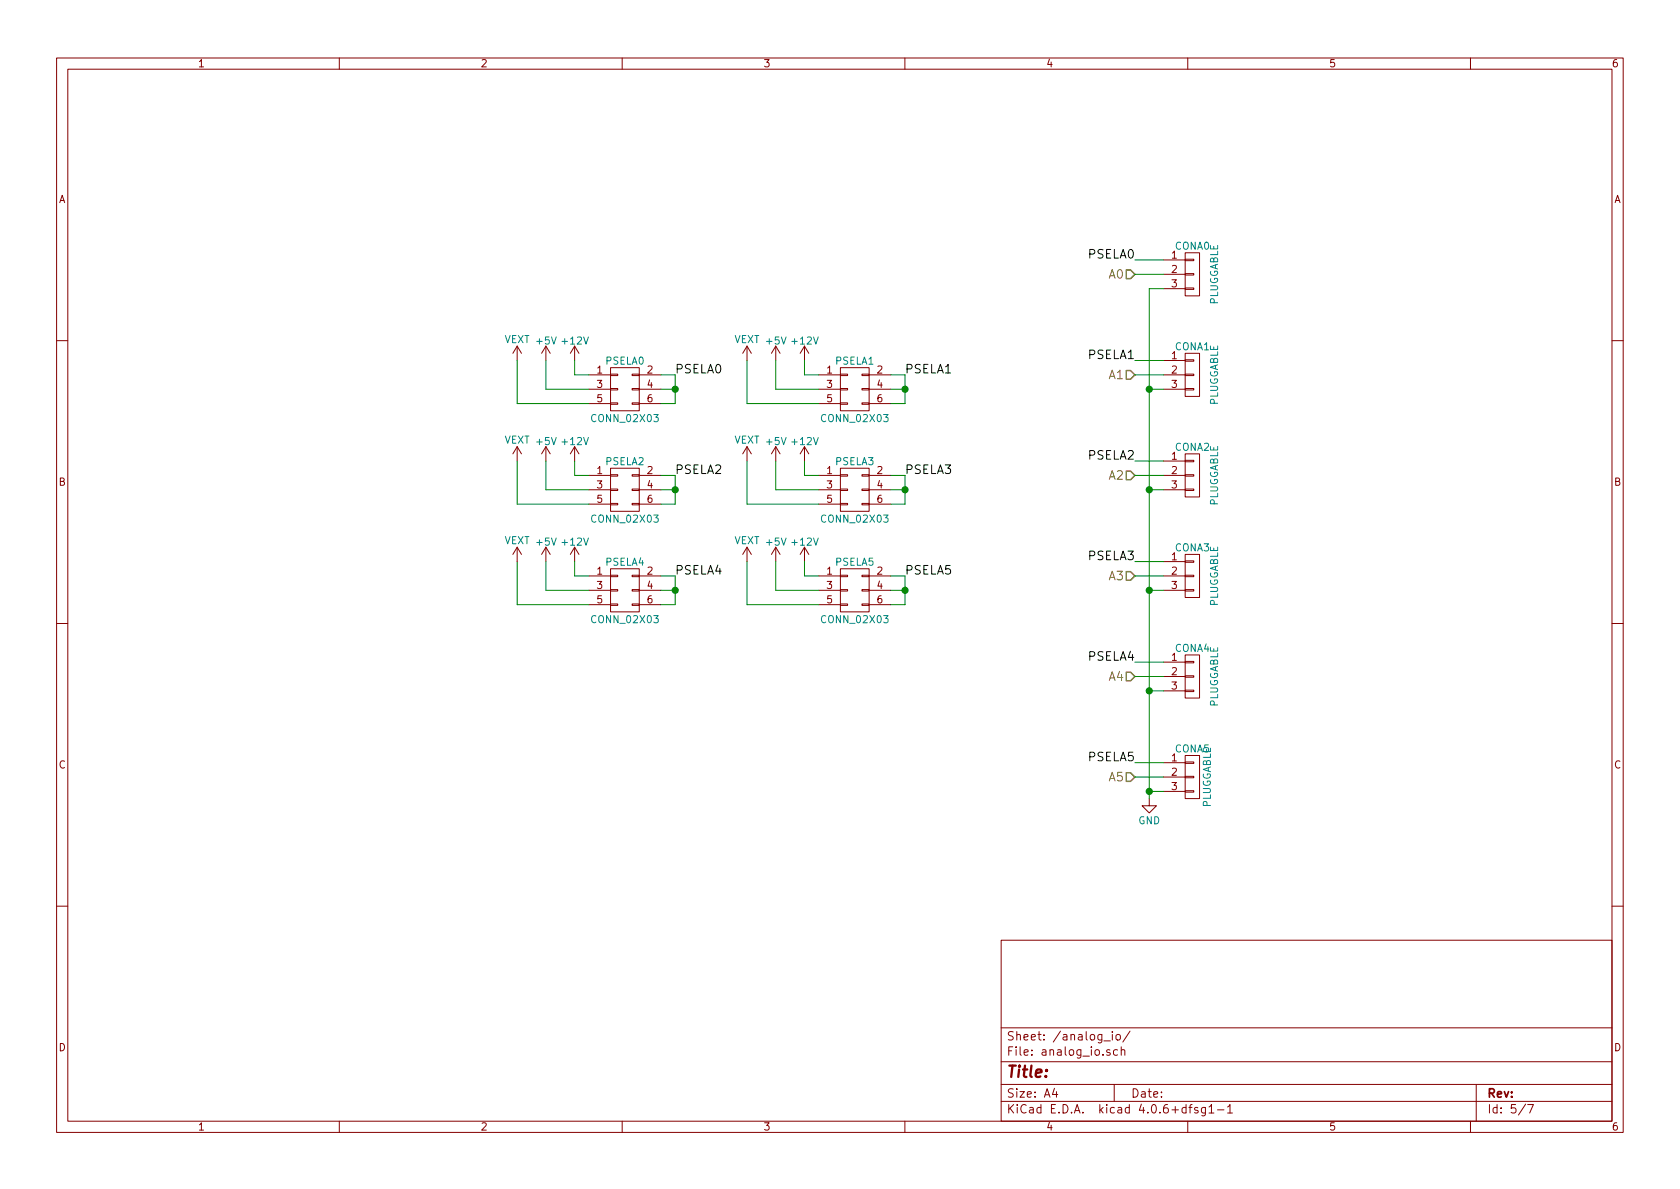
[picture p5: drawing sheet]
<svg xmlns="http://www.w3.org/2000/svg" width="297mm" height="210mm" viewBox="0 0 297 210" stroke-linecap="round" stroke-linejoin="round" font-family="sans-serif">
<g fill="none" stroke="#840000" stroke-width=".18">
<path d="M10 10.3h277v189.9h-277zM12 12.2h273v186.1h-273zM60 10.3v1.9M110 10.3v1.9M160 10.3v1.9M210 10.3v1.9M260 10.3v1.9M205.7 46h3.8M205.7 48.5h3.8M205.7 51h3.8M209.5 50.9h1.6v.3h-1.6zM209.5 48.4h1.6v.2h-1.6z"/>
<path d="M209.5 45.8h1.6v.3h-1.6zM209.5 44.7h2.6v7.6h-2.6zM10 60.2h2M91.4 61.2l-.7 1.3M91.4 61.2v2.5M91.4 79v2.5M91.4 61.2l.8 1.3M91.4 79l-.7 1.3M91.4 79l.8 1.3M96.5 61.2l-.7 1.3M96.5 61.2v2.5M96.5 79v2.5"/>
<path d="M96.5 61.2l.8 1.3M96.5 79l-.7 1.3M96.5 79l.8 1.3M101.6 61.2l-.8 1.3M101.6 61.2v2.5M101.6 79v2.5M101.6 61.2l.8 1.3M101.6 79l-.8 1.3M101.6 79l.8 1.3M104.1 66.3h3.8M104.1 68.8h3.8M104.1 71.4h3.8"/>
<path d="M107.9 71.2h1.3v.3h-1.3zM107.9 68.7h1.3v.3h-1.3zM107.9 66.2h1.3v.2h-1.3zM107.9 65h5.1v7.6h-5.1zM111.8 71.2h1.2v.3h-1.2zM111.8 68.7h1.2v.3h-1.2zM111.8 66.2h1.2v.2h-1.2zM113 66.3h3.8M113 68.8h3.8M113 71.4h3.8M132.1 61.2v2.5M132.1 79v2.5"/>
<path d="M132.1 61.2l-.8 1.3M132.1 61.2l.7 1.3M132.1 79l-.8 1.3M132.1 79l.7 1.3M137.2 61.2l-.8 1.3M137.2 61.2v2.5M137.2 79v2.5M137.2 61.2l.7 1.3M137.2 79l-.8 1.3M137.2 79l.7 1.3M142.2 61.2l-.7 1.3M142.2 61.2v2.5"/>
<path d="M142.2 79v2.5M142.2 61.2l.8 1.3M142.2 79l-.7 1.3M142.2 79l.8 1.3M144.8 66.3h3.8M144.8 68.8h3.8M144.8 71.4h3.8M148.6 71.2h1.3v.3h-1.3zM148.6 68.7h1.3v.3h-1.3zM148.6 66.2h1.3v.2h-1.3zM148.6 65h5.1v7.6h-5.1zM152.4 71.2h1.3v.3h-1.3z"/>
<path d="M152.4 68.7h1.3v.3h-1.3zM152.4 66.2h1.3v.2h-1.3zM153.7 66.3h3.8M153.7 68.8h3.8M153.7 71.4h3.8M205.7 63.7h3.8M205.7 66.3h3.8M205.7 68.8h3.8M209.5 68.7h1.6v.3h-1.6zM209.5 66.2h1.6v.2h-1.6zM209.5 63.6h1.6v.3h-1.6zM209.5 62.5h2.6v7.6h-2.6z"/>
<path d="M285 60.2h2M91.4 96.8v2.5M91.4 96.8l-.7 1.2M91.4 96.8l.8 1.2M96.5 96.8v2.5M96.5 96.8l-.7 1.2M96.5 96.8l.8 1.2M101.6 96.8v2.5M101.6 96.8l-.8 1.2M101.6 96.8l.8 1.2M104.1 84.1h3.8M104.1 86.6h3.8"/>
<path d="M104.1 89.1h3.8M107.9 89h1.3v.3h-1.3zM107.9 86.5h1.3v.2h-1.3zM107.9 83.9h1.3v.3h-1.3zM107.9 82.8h5.1v7.6h-5.1zM111.8 89h1.2v.3h-1.2zM111.8 86.5h1.2v.2h-1.2zM111.8 83.9h1.2v.3h-1.2zM113 84.1h3.8M113 86.6h3.8M113 89.1h3.8M132.1 96.8l-.8 1.2"/>
<path d="M132.1 96.8v2.5M132.1 96.8l.7 1.2M137.2 96.8v2.5M137.2 96.8l-.8 1.2M137.2 96.8l.7 1.2M142.2 96.8v2.5M142.2 96.8l-.7 1.2M142.2 96.8l.8 1.2M144.8 84.1h3.8M144.8 86.6h3.8M144.8 89.1h3.8M148.6 89h1.3v.3h-1.3z"/>
<path d="M148.6 86.5h1.3v.2h-1.3zM148.6 83.9h1.3v.3h-1.3zM148.6 82.8h5.1v7.6h-5.1zM152.4 89h1.3v.3h-1.3zM152.4 86.5h1.3v.2h-1.3zM152.4 83.9h1.3v.3h-1.3zM153.7 84.1h3.8M153.7 86.6h3.8M153.7 89.1h3.8M205.7 81.5h3.8M205.7 84.1h3.8M205.7 86.6h3.8"/>
<path d="M205.7 99.3h3.8M209.5 86.5h1.6v.2h-1.6zM209.5 83.9h1.6v.3h-1.6zM209.5 81.4h1.6v.3h-1.6zM209.5 80.3h2.6v7.6h-2.6zM209.5 99.2h1.6v.2h-1.6zM209.5 98h2.6v7.7h-2.6zM10 110.3h2M104.1 101.8h3.8M104.1 104.4h3.8M104.1 106.9h3.8M107.9 106.8h1.3v.3h-1.3z"/>
<path d="M107.9 104.3h1.3v.2h-1.3zM107.9 101.7h1.3v.3h-1.3zM107.9 100.6h5.1v7.6h-5.1zM111.8 106.8h1.2v.3h-1.2zM111.8 104.3h1.2v.2h-1.2zM111.8 101.7h1.2v.3h-1.2zM113 101.8h3.8M113 104.4h3.8M113 106.9h3.8M144.8 101.8h3.8M144.8 104.4h3.8M144.8 106.9h3.8"/>
<path d="M148.6 106.8h1.3v.3h-1.3zM148.6 104.3h1.3v.2h-1.3zM148.6 101.7h1.3v.3h-1.3zM148.6 100.6h5.1v7.6h-5.1zM152.4 106.8h1.3v.3h-1.3zM152.4 104.3h1.3v.2h-1.3zM152.4 101.7h1.3v.3h-1.3zM153.7 101.8h3.8M153.7 104.4h3.8M153.7 106.9h3.8M205.7 101.8h3.8M205.7 104.4h3.8"/>
<path d="M205.7 117.1h3.8M205.7 119.6h3.8M209.5 104.3h1.6v.2h-1.6zM209.5 101.7h1.6v.3h-1.6zM209.5 119.5h1.6v.3h-1.6zM209.5 117h1.6v.2h-1.6zM209.5 115.8h2.6v7.6h-2.6zM285 110.3h2M205.7 122.2h3.8M205.7 134.9h3.8M205.7 137.4h3.8M205.7 139.9h3.8"/>
<path d="M209.5 122h1.6v.3h-1.6zM209.5 139.8h1.6v.3h-1.6zM209.5 137.3h1.6v.2h-1.6zM209.5 134.7h1.6v.3h-1.6zM209.5 133.6h2.6v7.6h-2.6zM203.2 141.2v1.3h1.3l-1.3 1.3-1.3-1.3h1.3M10 160.2h2M177 166.3h108v32h-108zM285 160.2h2M60 198.3v1.9M110 198.3v1.9M160 198.3v1.9"/>
<path d="M177 194.8h108M177 191.8h108M177 187.8h108M177 181.8h108M186.4 192.5l-.3 1h.9M186.8 193v1M195.2 184.1h1.1M196.2 185.7a.37 .37 0 0 0-.5 .1v.2l.5 .2 .1 .1-.2 .3-.4-.1M196.7 182.4v.2M196.7 182.9v1M197 191.8v3M197.4 183.1l.2-.2 .4 .2 .1 .5-.1 .2-.4 .1-.2-.1z"/>
<path d="M197.6 185.7l-.4-.1-.3 .3 .1 .6 .2 .1 .4-.1M198.2 185.7l.3-.1 .3 .1 .1 .9M198.2 185.1v1.5M199.8 182.3l-1.3 2M210 198.3v1.9M210.2 195.8h.6M210.8 195.3l-.4 .2v1.3M211.8 195.9a.37 .37 0 0 0-.6 .1l.1 .3 .5 .1 .1 .1-.3 .3-.4-.1M213.1 195.8v1.4l-.2 .1h-.4M213.1 195.9l-.4-.1-.3 .3 .1 .6 .2 .1 .4-.1M213.8 195.8l.4-.5v1.5M213.8 196.8h.8"/>
<path d="M215.3 196.3h1.1M217 195.8l.5-.5v1.5M217 196.8h.9M260 198.3v1.9M261 191.8v6.5M269.7 195.2l-1.2 2M270.1 195.3h1l-.6 1.5"/>
</g>
<path d="M199.1 47.7h.8l.8 .8-.8 .8h-.8zM199.1 65.5h.8l.8 .8-.8 .8h-.8zM199.1 83.3h.8l.8 .8-.8 .7h-.8zM199.1 101.1h.8l.8 .7-.8 .8h-.8zM199.1 118.9h.8l.8 .7-.8 .8h-.8zM199.1 136.6h.8l.8 .8-.8 .8h-.8z" fill="none" stroke="#848400" stroke-width=".25"/>
<g fill="none" stroke="#008400" stroke-width=".18">
<path d="M200.7 48.5h5M200.7 46h5M205.7 51h-2.5v90.2M91.4 63.7v7.7h12.7M96.5 63.7v5.1h7.6M101.6 63.7v2.6h2.5M116.8 68.8h2.6M116.8 66.3h2.6v5.1h-2.6M132.1 63.7v7.7h12.7M137.2 63.7v5.1h7.6M142.2 63.7v2.6h2.6M157.5 68.8h2.5"/>
<path d="M157.5 66.3h2.5v5.1h-2.5M200.7 66.3h5M200.7 63.7h5M203.2 68.8h2.5M91.4 81.5v7.6h12.7M91.4 99.3v7.6h12.7M96.5 99.3v5.1h7.6M96.5 81.5v5.1h7.6M101.6 81.5v2.6h2.5M101.6 99.3v2.5h2.5M116.8 86.6h2.6M116.8 84.1h2.6v5h-2.6"/>
<path d="M132.1 81.5v7.6h12.7M132.1 99.3v7.6h12.7M137.2 99.3v5.1h7.6M137.2 81.5v5.1h7.6M142.2 81.5v2.6h2.6M142.2 99.3v2.5h2.6M157.5 86.6h2.5M157.5 84.1h2.5v5h-2.5M200.7 84.1h5M200.7 99.3h5M200.7 81.5h5M203.2 86.6h2.5"/>
<path d="M116.8 104.4h2.6M116.8 101.8h2.6v5.1h-2.6M157.5 104.4h2.5M157.5 101.8h2.5v5.1h-2.5M200.7 101.8h5M200.7 119.6h5M200.7 117.1h5M203.2 104.4h2.5M200.7 137.4h5M200.7 134.9h5M203.2 139.9h2.5M203.2 122.2h2.5"/>
</g>
<g fill="#008400" stroke="#008400" stroke-width=".25">
<circle cx="203.2" cy="139.9" r=".51"/>
<circle cx="203.2" cy="122.2" r=".51"/>
<circle cx="203.2" cy="104.4" r=".51"/>
<circle cx="203.2" cy="86.6" r=".51"/>
<circle cx="203.2" cy="68.8" r=".51"/>
<circle cx="119.4" cy="68.8" r=".51"/>
<circle cx="119.4" cy="86.6" r=".51"/>
<circle cx="119.4" cy="104.4" r=".51"/>
<circle cx="160" cy="68.8" r=".51"/>
<circle cx="160" cy="86.6" r=".51"/>
<circle cx="160" cy="104.4" r=".51"/>
</g>
<text font-size="2.8" fill="#840000" x="178" y="190.5">Title:</text>
<g font-size="2.1">
<text x="192.4" y="45.7">PSELA0</text>
<text x="192.4" y="63.5">PSELA1</text>
<text x="119.4" y="66">PSELA0</text>
<text x="160" y="66">PSELA1</text>
<text x="119.4" y="83.8">PSELA2</text>
<text x="160" y="83.8">PSELA3</text>
<text x="192.4" y="81.3">PSELA2</text>
<text x="119.4" y="101.6">PSELA4</text>
<text x="160" y="101.6">PSELA5</text>
<text x="192.4" y="99.1">PSELA3</text>
<text x="192.4" y="116.8">PSELA4</text>
<text x="192.4" y="134.6">PSELA5</text>
</g>
<g font-size="2.1" fill="#848400">
<text x="196" y="49.3">A0</text>
<text x="196" y="67.1">A1</text>
<text x="196" y="84.8">A2</text>
<text x="196" y="102.6">A3</text>
<text x="196" y="120.4">A4</text>
<text x="196" y="138.2">A5</text>
</g>
<g font-size="2.1" fill="#840000">
<text x="178" y="184">Sheet: /analog_io/</text>
<text x="178" y="186.7">File: analog_io.sch</text>
<text x="178" y="196.9">KiCad E.D.A. kicad 4.0.6+dfsg1-1</text>
<text x="178" y="194.1">Size: A4</text>
<text x="200" y="194.1">Date:</text>
<text x="263" y="194.1">Rev:</text>
<text x="263" y="196.9">Id: 5/7</text>
</g>
<g font-size="1.8" fill="#840000">
<text x="35" y="11.9">1</text>
<text x="85" y="11.9">2</text>
<text x="135" y="11.9">3</text>
<text x="185" y="11.9">4</text>
<text x="235" y="11.9">5</text>
<text x="285" y="11.9">6</text>
<text x="10.4" y="35.9">A</text>
<text x="285.4" y="35.9">A</text>
<text x="207.2" y="45.7">1</text>
<text x="207.2" y="48.3">2</text>
<text x="207.2" y="50.8">3</text>
<text x="207.2" y="63.5">1</text>
<text x="105.6" y="66">1</text>
<text x="105.6" y="68.6">3</text>
<text x="105.6" y="71.1">5</text>
<text x="114.5" y="66">2</text>
<text x="114.5" y="68.6">4</text>
<text x="114.5" y="71.1">6</text>
<text x="146.2" y="66">1</text>
<text x="146.2" y="68.6">3</text>
<text x="146.2" y="71.1">5</text>
<text x="155.1" y="66">2</text>
<text x="155.1" y="68.6">4</text>
<text x="155.1" y="71.1">6</text>
<text x="207.2" y="66">2</text>
<text x="207.2" y="68.6">3</text>
<text x="105.6" y="83.8">1</text>
<text x="114.5" y="83.8">2</text>
<text x="146.2" y="83.8">1</text>
<text x="155.1" y="83.8">2</text>
<text x="207.2" y="81.3">1</text>
<text x="207.2" y="83.8">2</text>
<text x="10.4" y="85.9">B</text>
<text x="105.6" y="86.4">3</text>
<text x="105.6" y="88.9">5</text>
<text x="114.5" y="86.4">4</text>
<text x="114.5" y="88.9">6</text>
<text x="146.2" y="86.4">3</text>
<text x="146.2" y="88.9">5</text>
<text x="155.1" y="86.4">4</text>
<text x="155.1" y="88.9">6</text>
<text x="207.2" y="86.4">3</text>
<text x="285.4" y="85.9">B</text>
<text x="105.6" y="101.6">1</text>
<text x="114.5" y="101.6">2</text>
<text x="146.2" y="101.6">1</text>
<text x="155.1" y="101.6">2</text>
<text x="207.2" y="99.1">1</text>
<text x="207.2" y="101.6">2</text>
<text x="105.6" y="104.1">3</text>
<text x="105.6" y="106.7">5</text>
<text x="114.5" y="104.1">4</text>
<text x="114.5" y="106.7">6</text>
<text x="146.2" y="104.1">3</text>
<text x="146.2" y="106.7">5</text>
<text x="155.1" y="104.1">4</text>
<text x="155.1" y="106.7">6</text>
<text x="207.2" y="104.1">3</text>
<text x="207.2" y="116.8">1</text>
<text x="207.2" y="119.4">2</text>
<text x="207.2" y="121.9">3</text>
<text x="10.4" y="135.9">C</text>
<text x="207.2" y="134.6">1</text>
<text x="207.2" y="137.2">2</text>
<text x="285.4" y="135.9">C</text>
<text x="207.2" y="139.7">3</text>
<text x="10.4" y="185.9">D</text>
<text x="285.4" y="185.9">D</text>
<text x="35" y="199.9">1</text>
<text x="85" y="199.9">2</text>
<text x="135" y="199.9">3</text>
<text x="185" y="199.9">4</text>
<text x="235" y="199.9">5</text>
<text x="285" y="199.9">6</text>
</g>
<g font-size="1.8" fill="#008484">
<text x="207.7" y="44.1">CONA0</text>
<text x="215.3" y="54" transform="rotate(-90 215.3 54)">PLUGGABLE</text>
<text x="89.1" y="60.6">VEXT +5V</text>
<text x="99.5" y="60.9">+12V</text>
<text x="107.1" y="64.5">PSELA0</text>
<text x="129.8" y="60.6">VEXT +5V</text>
<text x="140.2" y="60.9">+12V</text>
<text x="147.7" y="64.5">PSELA1</text>
<text x="207.7" y="61.9">CONA1</text>
<text x="215.3" y="71.8" transform="rotate(-90 215.3 71.8)">PLUGGABLE</text>
<text x="104.9" y="74.6">CONN_02X03</text>
<text x="145.5" y="74.6">CONN_02X03</text>
<text x="89.1" y="78.4">VEXT +5V</text>
<text x="99.5" y="78.7">+12V</text>
<text x="107.1" y="82.2">PSELA2</text>
<text x="129.8" y="78.4">VEXT +5V</text>
<text x="140.2" y="78.7">+12V</text>
<text x="147.7" y="82.2">PSELA3</text>
<text x="207.7" y="79.7">CONA2</text>
<text x="215.3" y="89.6" transform="rotate(-90 215.3 89.6)">PLUGGABLE</text>
<text x="104.9" y="92.4">CONN_02X03</text>
<text x="145.5" y="92.4">CONN_02X03</text>
<text x="89.1" y="96.2">VEXT +5V</text>
<text x="99.5" y="96.5">+12V</text>
<text x="107.1" y="100">PSELA4</text>
<text x="129.8" y="96.2">VEXT +5V</text>
<text x="140.2" y="96.5">+12V</text>
<text x="147.7" y="100">PSELA5</text>
<text x="207.7" y="97.5">CONA3</text>
<text x="215.3" y="107.4" transform="rotate(-90 215.3 107.4)">PLUGGABLE</text>
<text x="104.9" y="110.2">CONN_02X03</text>
<text x="145.5" y="110.2">CONN_02X03</text>
<text x="207.7" y="115.3">CONA4</text>
<text x="215.3" y="125.2" transform="rotate(-90 215.3 125.2)">PLUGGABLE</text>
<text x="207.7" y="133">CONA5</text>
<text x="214.1" y="142.9" transform="rotate(-90 214.1 142.9)">PLUGGABLE</text>
<text x="201.2" y="145.7">GND</text>
</g>
</svg>
